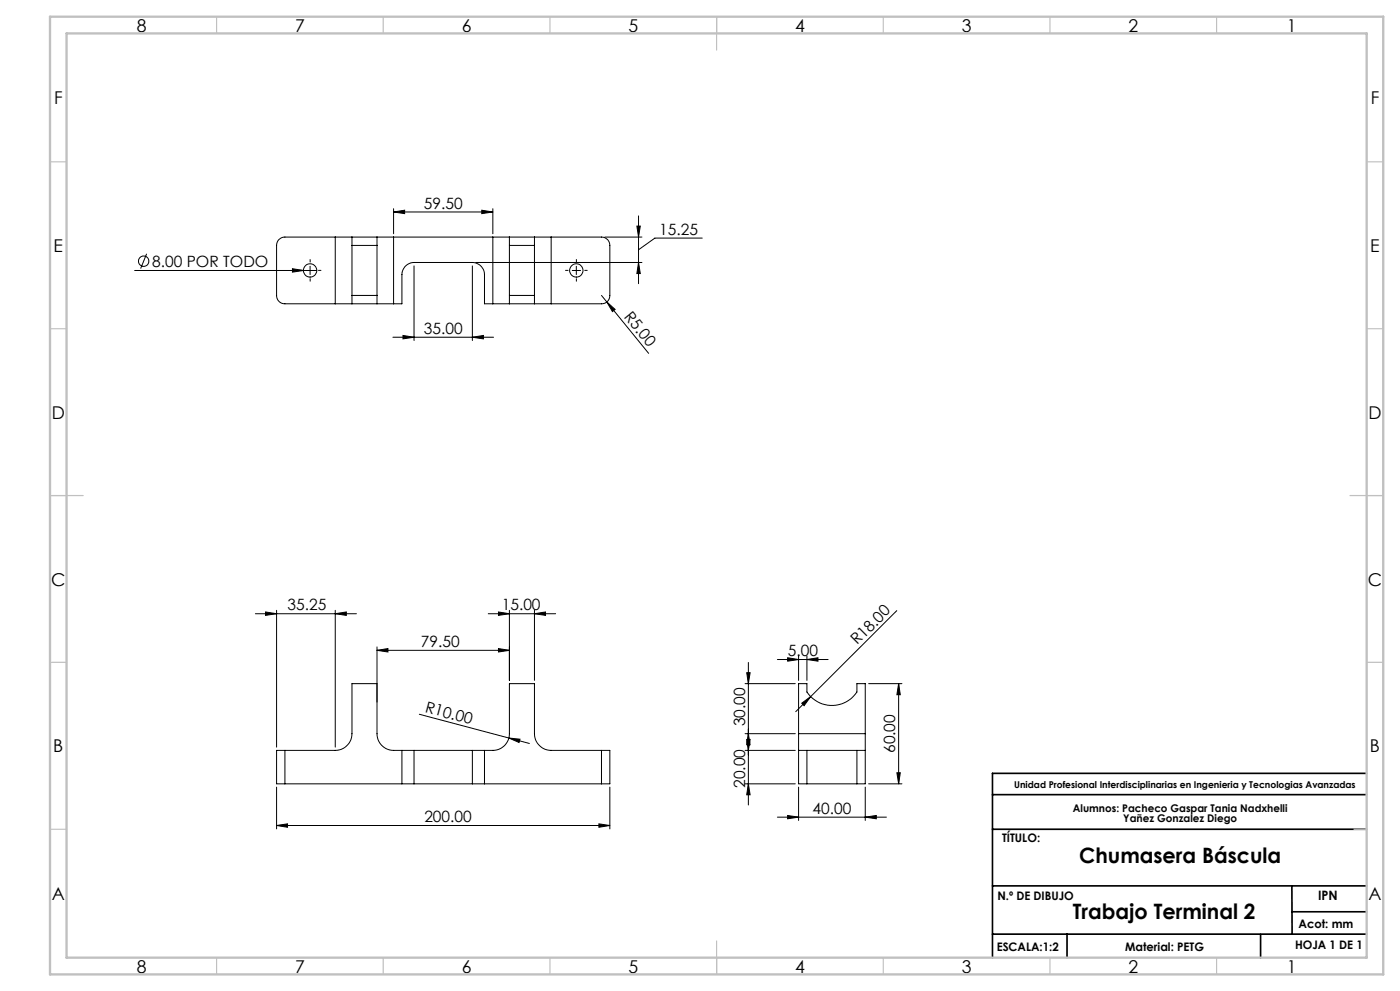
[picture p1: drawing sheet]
<svg xmlns="http://www.w3.org/2000/svg" width="420mm" height="297mm" viewBox="0 0 420 297" stroke-linecap="round" stroke-linejoin="round" font-family="sans-serif">
<g fill="none" stroke="#000" stroke-width=".3">
<path d="M44 76.1l-1.8 4.4M93 79.8v2.5M100.6 71h5M100.6 71h-15.1a2.51 2.51 0 0 0-2.5 2.6v14.9a2.45 2.45 0 0 0 2.5 2.5h15.1M100.6 71v20M105.6 73.6v14.9M105.6 71h7.5M105.6 71v2.6M105.6 73.6h7.5M113.1 73.6v14.9M113.1 71h5M113.1 71v2.6"/>
<path d="M118.1 71h29.7M118.1 71v20M118.1 63.5l3.3-.5v1zM118.1 62.5v7.6M118.1 63.5h29.7M124.2 79.7v22.4M141.7 79.7v22.4M142.7 78.7h49.9M144.5 63l3.3 .5-3.3 .5zM147.8 71h5M147.8 71v20M147.8 62.5v7.6"/>
<path d="M152.8 73.6v14.9M152.8 71v2.6M152.8 71h7.5M152.8 73.6h7.5M160.3 73.6v14.9M160.3 71h5M160.3 71v2.6M165.3 71h15.1a2.51 2.51 0 0 1 2.6 2.6v14.9a2.45 2.45 0 0 1-2.6 2.5h-15.1M165.3 71v20M172.9 79.8v2.5M181.5 71h11.1M191.1 67.8h1l-.5 3.2z"/>
<path d="M191.6 78.7l.5 3.3h-1zM191.6 64.7v20.3M210.7 71.4h-14.2l-4.9 3.5M40.4 81.1h54.6M87.7 80.5l3.3 .6-3.3 .5zM100.6 91h5M105.6 88.5v2.5M105.6 91h7.5M105.6 88.5h7.5M113.1 91h5M113.1 88.5v2.5M118.1 91h2.5v-8.7a3.6 3.6 0 0 1 3.6-3.6h17.5a3.6 3.6 0 0 1 3.6 3.6v8.7h2.5"/>
<path d="M147.8 91h5M152.8 88.5v2.5M152.8 91h7.5M152.8 88.5h7.5M160.3 91h5M160.3 88.5v2.5M171.7 81.1h2.5M180.4 88.5l1.6 2M182 90.5l2.5 2.2-.8 .7zM182 90.5l12.6 15.4M117.9 101.1h30.2M120.9 100.5l3.3 .6-3.3 .5z"/>
<path d="M141.7 101.1l3.3-.6v1.1zM76.6 183.9h30.3M79.7 183.4l3.3 .5-3.3 .5zM83 182.9v41M100.6 183.9l3.3-.5v1zM100.6 182.9v41M113.1 194.9l3.3-.5v1zM113.1 193.9v26a5 5 0 0 0 5 5h2.5M113.1 194.9h39.7M146.5 183.9h20.2M149.5 194.4l3.3 .5-3.3 .5zM149.5 183.4l3.3 .5-3.3 .5z"/>
<path d="M152.8 182.9v21M160.3 183.9l3.4-.5v1zM160.3 182.9v21M224.5 198.5v42.8M233.2 197.7h15.2M236.3 197.1l3.3 .6-3.3 .5zM239.6 196.6v7.3M242.1 197.7l3.3-.6v1.1zM242.1 196.6v7.3M269 183l-25.8 25.8M113.1 204.9h-7.5v15a5 5 0 0 1-5 5h-15.1M125.8 214.1l33 8.7"/>
<path d="M223.5 219.9h15.1M223.5 204.9h15.1M224 201.6h1l-.5 3.3zM224.5 219.9l.5 3.3h-1zM239.6 219.9v5M239.6 219.9v-15h2.5v2.5a9 9 0 0 0 15 0v-2.5h2.5v15M239.6 219.9h20M240.5 210.7l2.7-1.9-2 2.7zM243.2 208.8l-4.5 4.5M259.6 219.9v5M260.6 204.9h10M269.6 204.9l.5 3.3h-1z"/>
<path d="M269.6 204.9v30M83 235.9v12.5M85.5 224.9h-2.5v10h2.5M85.5 234.9h35.1M85.5 224.9v10M120.6 224.9h3.6M120.6 234.9h3.6M120.6 224.9v10M124.2 224.9v10M124.2 234.9h17.5M124.2 224.9h17.5M141.7 224.9h3.6"/>
<path d="M141.7 234.9h3.6M141.7 224.9v10M145.3 224.9a9.5 9.5 0 0 0 4.3-.3 5 5 0 0 0 3.2-4.7v-15h7.5v15a5 5 0 0 0 5 5h15.1M145.3 234.9h35.1M145.3 224.9v10M152.7 221.2l3.3 .3-.3 1zM180.4 224.9h2.6v10h-2.6M180.4 224.9v10M183 235.9v12.5M223.5 234.9h15.1M223.5 224.9h15.1M224 221.6h1l-.5 3.3z"/>
<path d="M224.5 234.9l.5 3.3h-1zM239.6 235.9v10M239.6 224.9h2.5M239.6 224.9v10h2.5M242.1 224.9v10M242.1 234.9h15M242.1 224.9h15M257.1 224.9h2.5M257.1 224.9v10M259.6 235.9v10M259.6 224.9v10h-2.5M260.6 234.9h10"/>
<path d="M269.1 231.6h1l-.5 3.3zM83 247.4l3.3-.5v1zM83 247.4h100M179.7 246.9l3.3 .5-3.3 .5zM233.2 244.9h32.7M236.3 244.4l3.3 .5-3.3 .5zM259.6 244.9l3.3-.5v1z"/>
<circle cx="43.1" cy="78.3" r="1.55"/>
<circle cx="93" cy="81" r="1.99"/>
<circle cx="172.9" cy="81" r="1.99"/>
</g>
<path d="M93 78.5v-.7M172.9 78.5v-.7M90.5 81h-.7M93 83.5v.8M95.5 81h.8M170.4 81h-.7M172.9 83.5v.8M175.4 81h.8" fill="none" stroke="#000" stroke-width=".3" stroke-dasharray="15.2 1.3 1.3 1.3"/>
<path d="M297.7 238.2h112.3M410 231.8h-112.3v55.2M297.7 248.5h112.3M297.7 280h112.3M297.7 265.5h112.3M320.1 280v7M387.6 265.5v14.5M387.6 273.3h22.4M378.2 280.1v7" fill="none" stroke="#000" stroke-width=".5"/>
<g fill="none" stroke="#c0c0c0" stroke-width=".35">
<path d="M65 5v5M115 5v5M165 5v5M215 5v10M265 5v5M315 5v5M365 5v5M15 48.5h5M410 48.5h5M15 98.5h5M410 98.5h5M15 148.5h10"/>
<path d="M405 148.5h10M15 198.5h5M410 198.5h5M15 248.5h5M406.2 248.5h3.8M65 287v5M115 287v5M165 287v5M215 282v10M265 287v5M315 287v5M365 287v5"/>
</g>
<path d="M15 5h400v287h-400zM20 10h390v277h-390z" fill="none" stroke="#c0c0c0" stroke-width=".7"/>
<g fill="#000">
<path d="M182 90.5l2.5 2.2-.8 .7zM240.5 210.7l2.7-1.9-2 2.7zM152.7 221.2l3.3 .3-.3 1z"/>
<path d="M118.1 63.5l3.3-.5v1zM144.5 63l3.3 .5-3.3 .5z"/>
<path d="M269.6 204.9l.5 3.3h-1zM269.1 231.6h1l-.5 3.3z"/>
<path d="M224.5 234.9l.5 3.3h-1zM224 221.6h1l-.5 3.3zM224.5 219.9l.5 3.3h-1zM224 201.6h1l-.5 3.3z"/>
<path d="M83 247.4l3.3-.5v1zM179.7 246.9l3.3 .5-3.3 .5zM113.1 194.9l3.3-.5v1zM149.5 194.4l3.3 .5-3.3 .5zM149.5 183.4l3.3 .5-3.3 .5zM160.3 183.9l3.4-.5v1zM79.7 183.4l3.3 .5-3.3 .5zM100.6 183.9l3.3-.5v1zM236.3 197.1l3.3 .6-3.3 .5zM242.1 197.7l3.3-.6v1.1zM236.3 244.4l3.3 .5-3.3 .5zM259.6 244.9l3.3-.5v1zM87.7 80.5v1.1l3.3-.5zM191.1 67.8h1l-.5 3.2zM191.6 78.7l.5 3.3h-1zM120.9 100.5l3.3 .6-3.3 .5zM141.7 101.1l3.3-.6v1.1z"/>
</g>
<g font-size="6.3">
<text x="323.8" y="258.8">Chumasera Báscula</text>
<text x="321.8" y="275.5">Trabajo Terminal 2</text>
</g>
<g font-size="5.3">
<text x="41" y="9.5">8</text>
<text x="88.5" y="9.5">7</text>
<text x="138.5" y="9.5">6</text>
<text x="188.5" y="9.5">5</text>
<text x="238.5" y="9.5">4</text>
<text x="288.5" y="9.5">3</text>
<text x="338.5" y="9.5">2</text>
<text x="386" y="9.5">1</text>
<text x="16.2" y="31.2">F</text>
<text x="411.2" y="31.2">F</text>
<text x="16.1" y="75.5">E</text>
<text x="411.1" y="75.5">E</text>
<text x="15.5" y="125.5">D</text>
<text x="410.5" y="125.5">D</text>
<text x="15.4" y="175.5">C</text>
<text x="410.4" y="175.5">C</text>
<text x="16" y="225.5">B</text>
<text x="411" y="225.5">B</text>
<text x="15.5" y="269.7">A</text>
<text x="410.5" y="269.7">A</text>
<text x="41" y="291.5">8</text>
<text x="88.5" y="291.5">7</text>
<text x="138.5" y="291.5">6</text>
<text x="188.5" y="291.5">5</text>
<text x="238.5" y="291.5">4</text>
<text x="288.5" y="291.5">3</text>
<text x="338.5" y="291.5">2</text>
<text x="386" y="291.5">1</text>
</g>
<g font-size="4.7">
<text x="127.2" y="62.5">59.50</text>
<text x="197.8" y="70.3">15.25</text>
<text x="45.7" y="80">8.00 POR TODO</text>
<text x="187" y="95" transform="rotate(51 187 95)">R5.00</text>
<text x="127.2" y="100">35.00</text>
<text x="86.3" y="182.9">35.25</text>
<text x="150.5" y="182.9">15.00</text>
<text x="126.3" y="193.9">79.50</text>
<text x="236.3" y="196.6">5.00</text>
<text x="257.2" y="193.4" transform="rotate(-45 257.2 193.4)">R18.00</text>
<text x="127.3" y="213.4" transform="rotate(15 127.3 213.4)">R10.00</text>
<text x="223.5" y="217.7" transform="rotate(-90 223.5 217.7)">30.00</text>
<text x="268.6" y="225.7" transform="rotate(-90 268.6 225.7)">60.00</text>
<text x="223.5" y="236.2" transform="rotate(-90 223.5 236.2)">20.00</text>
<text x="243.8" y="243.9">40.00</text>
<text x="127.3" y="246.4">200.00</text>
</g>
<text font-size="3.9" x="395.4" y="269.7">IPN</text>
<g font-size="3.5">
<text x="300.6" y="252.5">TÍTULO:</text>
<text x="299.2" y="269.7">N.º DE DIBUJO</text>
<text x="389.5" y="278.1">Acot: mm</text>
<text x="299" y="285.1">ESCALA:1:2</text>
<text x="337.5" y="285.1">Material: PETG</text>
<text x="388.5" y="284.4">HOJA 1 DE 1</text>
</g>
<g font-size="3.2">
<text x="321.9" y="243.2">Alumnos: Pacheco Gaspar Tania Nadxhelli</text>
<text x="337" y="246.4">Yañez Gonzalez Diego</text>
</g>
<text font-size="2.8" x="304.3" y="236.2">Unidad Profesional Interdisciplinarias en Ingenieria y Tecnologias Avanzadas</text>
</svg>
